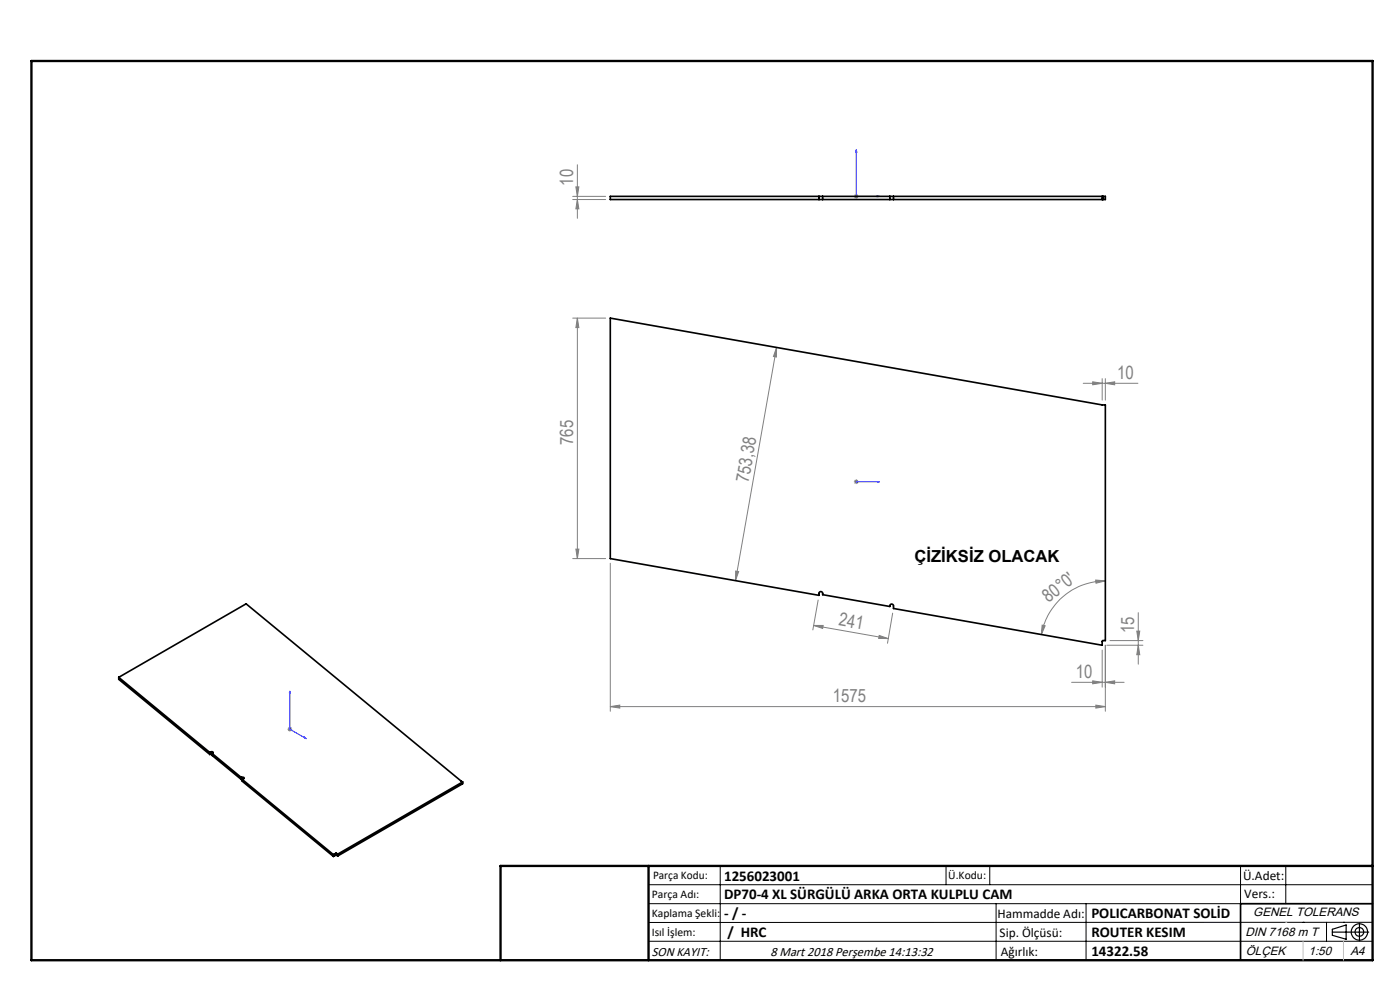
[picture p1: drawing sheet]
<svg xmlns="http://www.w3.org/2000/svg" width="297mm" height="210mm" viewBox="0 0 297 210" stroke-linecap="round" stroke-linejoin="round" font-family="sans-serif">
<g fill="none" stroke="#000" stroke-width=".25">
<path d="M282.6 197.7h7.8M282.6 197.1l3-.9v3l-3-.8zM288.4 195.8v3.8M106.2 203.7h185"/>
<circle cx="288.4" cy="197.7" r="1.74"/>
<circle cx="288.4" cy="197.7" r=".93"/>
</g>
<path d="M181.6 31.8l.2 .5h-.3zM181.6 31.8v9.9h5M186.1 41.5l.5 .2-.5 .1zM181.5 102.2h.3zM181.6 102.2h.1M181.6 102.2h5M186.6 102.2h-.5h.5M61.5 146.6l.1 .5-.2-.1zM61.5 146.6v8.1l3.5 2M64.6 156.4l.4 .3-.4-.1z" fill="none" stroke="#00f" stroke-width=".21"/>
<g fill="none" stroke="#808080" stroke-width=".21">
<path d="M122.2 39.6h.6l-.3 2.1zM122.5 35v11.3M121.5 41.7h7M121.5 42.3h7M122.5 42.3l.3 2h-.6zM181.2 41.7h.9M181.3 41.3l.7 .7M181.6 41.2v.9M182 41.3l-.7 .7M121.5 67.5h7M122.5 67.5l.3 2h-.6zM122.5 67.5v51"/>
<path d="M164.7 73.7v2l-.6-.1zM164.7 73.7l-8.7 49.4M229.8 81.3h11.6M231.8 81l2 .3-2 .3zM233.8 80.3v4.6M234.5 81.3l2-.3v.6zM234.5 80.3v4.6M121.5 118.5h7M122.2 116.5h.6l-.3 2zM129.5 119.5v31.4M181.2 102.2h.9M181.3 101.8l.7 .7"/>
<path d="M181.6 101.7v1M182 101.8l-.7 .7M156.1 121.1l.6 .1-.7 1.9zM172.6 132.7h2l-.1 .6zM172.6 132.7l15.8 2.8M173.6 127.3l-1.2 6.3M186.5 134.8l1.9 .7-2-.1zM189.4 130.1l-1.1 6.3M221.1 132.6l.6 .1-.8 1.9zM232.4 123l2.1 .2-2 .5zM233.8 137.9v7.9M234.5 123.2a13.9 13.9 0 0 0-13.6 11.4"/>
<path d="M234.5 136.9v14M234.8 136.9h7.7M235.5 135.9h7M241.2 133.9h.6l-.3 2zM241.5 130v10.9M241.5 136.9l.3 2h-.6zM61 154.7h1M61.1 154.3l.7 .7M61.5 154.2v1M61.8 154.3l-.7 .7M129.5 149.9l2-.3v.6zM129.5 149.9h105"/>
<path d="M227.3 144.7h11.2M231.8 144.4l2 .3-2 .4zM232.5 149.6l2 .3-2 .3zM234.5 144.7l2-.3v.7z"/>
</g>
<g fill="none" stroke="#000" stroke-width=".21">
<path d="M137.6 187.7h153.6M137.6 191.7h153.6M137.6 199.7h153.6M152.8 183.7v20M200.7 183.7v4M210 183.7v4M211.3 191.7v12M230.4 191.7v12M263.2 183.7v20M272.8 183.7v8M276.4 195.6h.1M281.4 195.6v4.1"/>
<path d="M285 195.6h.1M291.2 195.6l-153.6 .1"/>
</g>
<path d="M291.2 191.7h-28v12" fill="none" stroke="#000" stroke-width=".35"/>
<path d="M6.7 12.9h284.5v190.8h-284.5zM137.6 183.7v20M291.2 183.7h-185v20" fill="none" stroke="#000" stroke-width=".5"/>
<path d="M276.4 199.7v4M285 199.7v4" fill="none" stroke="#c0c0c0" stroke-width=".21"/>
<path d="M272.8 195.6h.1" fill="none" stroke="#c0c0c0" stroke-width=".25"/>
<g fill="#00f">
<path d="M186.1 102.2h.5zM181.5 102.2h.3z"/>
<path d="M186.1 41.5l.5 .2-.5 .1zM181.6 31.8l.2 .5h-.3z"/>
<path d="M64.6 156.4l.4 .3-.4-.1zM61.5 146.6l.1 .5-.2-.1z"/>
</g>
<g fill="#808080">
<path d="M232.5 149.6l2 .3-2 .3zM129.5 149.9l2-.3v.6zM234.5 144.7l2-.3v.7zM231.8 144.4l2 .3-2 .4zM234.5 81.3l2-.3v.6zM231.8 81l2 .3-2 .3z"/>
<path d="M232.4 123l2.1 .2-2 .5zM221.1 132.6l.6 .1-.8 1.9z"/>
<path d="M156.1 121.1l.6 .1-.7 1.9zM164.7 73.7v2l-.6-.1z"/>
<path d="M241.5 136.9l.3 2h-.6zM241.2 133.9h.6l-.3 2zM122.5 42.3l.3 2h-.6zM122.2 39.6h.6l-.3 2.1z"/>
<path d="M122.5 67.5l.3 2h-.6zM122.2 116.5h.6l-.3 2z"/>
<path d="M172.6 132.7h2l-.1 .6zM186.5 134.8l1.9 .7-2-.1z"/>
</g>
<g fill="none" stroke="#000" stroke-width=".35">
<path d="M173.7 42.3h.8M173.7 41.7h.8M173.7 41.7v.6M173.7 41.7h-44.2v.6h44.2M174.5 41.7v.6M174.5 42.3h14.3M174.5 41.7h14.3M188.8 42.3h.7M188.8 41.7h.7M188.8 41.7v.6M189.5 41.7v.6M189.5 42.3h44.3"/>
<path d="M189.5 41.7h44.3M233.8 42.3h.2M233.8 41.7h.2M233.8 41.7v.6M234 41.7h.5v.6h-.5M234 41.7v.6M129.5 67.5l104.3 18.4h.7v50l-.7 .1v.9l-44.3-7.8v-.6a.4 .4 0 0 0-.4-.4 .4 .4 0 0 0-.3 .5l-14.3-2.5a.45 .45 0 0 0-.1-.5 .45 .45 0 0 0-.5-.1l-.2 .3v.5l-44.2-7.8zM25.2 143.7l19.3 15.9M25.2 143.7l27-15.6 45.9 37.8M25.2 143.7v.4l19.3 15.9M44.5 159.6v.4M44.7 159.5l.3-.1 .2 .2-.2 .2"/>
<path d="M44.7 159.5l-.2 .1M44.7 159.5v.4M44.7 159.9l-.2 .1M45 159.9h-.3M45 159.8l6.2 5.2M45 159.8v.5l6.2 5.1M51.2 165v.4M51.3 164.9l.5 .1-.4 .3M51.3 164.9l-.1 .1M51.3 164.9v.4M51.3 165.3l-.1 .1M51.4 165.3l19.3 16"/>
<path d="M51.4 165.3v.4l19.3 16M51.5 165.3h-.2M98.1 165.9l-26.5 15.3M98.1 165.9v.4l-26.5 15.3M70.7 181.3v.4M71.2 181h.2M71.2 181.4h.2M71.2 181l-.5 .3M71.2 181v.4M71.2 181.4l-.5 .3M71.4 181l.2 .2M71.4 181v.4"/>
<path d="M71.4 181.4l.2 .2M71.6 181.2v.4"/>
</g>
<g font-size="3.9" fill="#808080">
<text x="121.6" y="39.4" transform="rotate(-90 121.6 39.4)">10</text>
<text x="237" y="80.4">10</text>
<text x="121.6" y="94.4" transform="rotate(-90 121.6 94.4)">765</text>
<text x="158.8" y="102.5" transform="rotate(-80 158.8 102.5)">753,38</text>
<text x="222.5" y="127.8" transform="rotate(-38 222.5 127.8)">80°0'</text>
<text x="177.8" y="132.7" transform="rotate(10 177.8 132.7)">241</text>
<text x="240.6" y="134.4" transform="rotate(-90 240.6 134.4)">15</text>
<text x="228.2" y="143.9">10</text>
<text x="176.7" y="149">1575</text>
</g>
<text font-size="3.5" x="194" y="119.2">ÇİZİKSİZ OLACAK</text>
<g font-size="3.2">
<text x="153.6" y="190.8">DP70-4 XL SÜRGÜLÜ ARKA ORTA KULPLU CAM</text>
<text x="153.6" y="186.8">1256023001</text>
<text x="153.6" y="194.8">- / -</text>
<text x="231.5" y="194.8">POLICARBONAT SOLİD</text>
<text x="154.3" y="198.8">/ HRC</text>
<text x="231.5" y="198.7">ROUTER KESIM</text>
<text x="231.5" y="202.8">14322.58</text>
</g>
<g font-size="2.8">
<text x="263.7" y="186.7">Ü.Adet:</text>
<text x="263.9" y="190.5">Vers.:</text>
<text x="211.6" y="194.8">Hammadde Adı:</text>
<text x="138.3" y="202.8">SON KAYIT:</text>
<text x="163.4" y="202.8">8 Mart 2018 Perşembe 14:13:32</text>
<text x="212.1" y="198.7">Sip. Ölçüsü:</text>
<text x="212.3" y="202.7">Ağırlık:</text>
</g>
<g font-size="2.6">
<text x="265.9" y="194.4">GENEL TOLERANS</text>
<text x="264.2" y="198.5">DIN 7168 m T</text>
<text x="264.3" y="202.6">ÖLÇEK</text>
<text x="277.6" y="202.6">1:50</text>
<text x="286.5" y="202.6">A4</text>
</g>
<g font-size="2.5">
<text x="138.3" y="190.5">Parça Adı:</text>
<text x="138.5" y="186.5">Parça Kodu:</text>
<text x="201.2" y="186.5">Ü.Kodu:</text>
<text x="138.3" y="194.5">Kaplama Şekli:</text>
<text x="138.3" y="198.6">Isıl İşlem:</text>
</g>
</svg>
